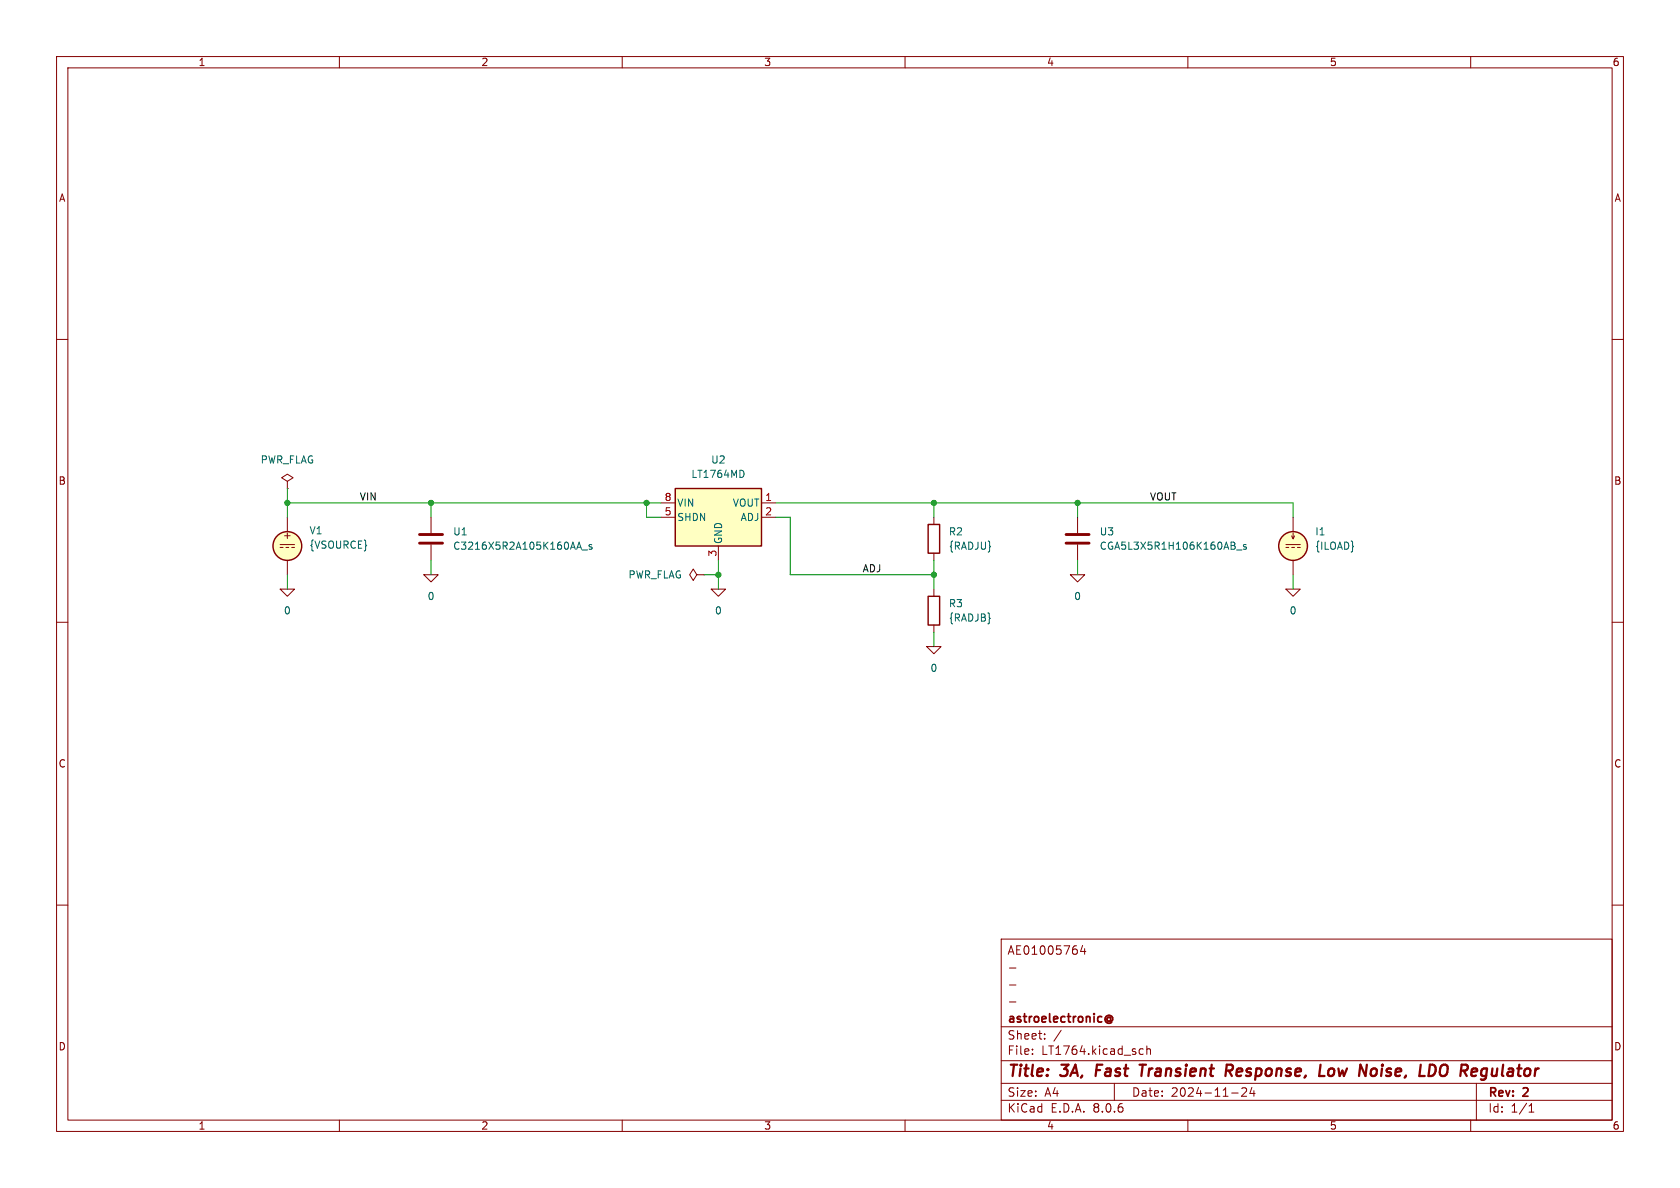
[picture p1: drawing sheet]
<svg xmlns="http://www.w3.org/2000/svg" width="297mm" height="210mm" viewBox="0 0 297 210" stroke-linecap="round" stroke-linejoin="round" font-family="sans-serif">
<g fill="none" stroke="#840000" stroke-width=".18">
<path d="M10 10h277v190h-277zM12 12h273v186h-273zM60 10v2M110 10v2M160 10v2M210 10v2M260 10v2M10 60h2M285 60h2M49.5 96.3h2.6M49.5 96.8h.5M50.5 96.8h.6"/>
<path d="M50.8 85.1l1-.6-1-.7-1 .7 1 .6v1.3M50.8 86.4h.1M50.8 91.4v2.6M50.8 99.1v2.5M51.6 96.8h.5M10 110h2M49.5 104.1h2.6l-1.3 1.3zM123.2 101.6l-.6-1-.7 1 .7 1 .6-1h1.3M124.5 101.6h.1M125.7 104.1h2.6l-1.3 1.3zM285 110h2M10 160h2"/>
<path d="M285 160h2M177 166h108v32h-108zM178.5 177.1h1.1M178.5 174.1h1.1M178.5 171.1h1.1M191.4 167.1l-.4 1.1h1M191.7 167.7v1M60 198v2M110 198v2M160 198v2M177 194.5h108M177 191.5h108"/>
<path d="M177 187.5h108M177 181.5h108M182.5 186.3v.1M182.5 185.5v.1M184.7 183.6v.1M184.7 182.8v.1M187.6 182.1l-1.3 2M197 191.5v3M201.5 186.3h.6M201.5 185.5h.6M202.7 185.5l.3-.1 .3 .1 .1 .9M202.7 184.9v1.5"/>
<path d="M210 198v2M217.7 193.2h1.2M220.3 192.4v.5l-.8 .9h.9M221.3 192.2l-.3 1.1h.9M221.7 192.8v1M260 198v2M261 191.5v6.5M270.3 196.6h.9M270.3 195.5l.4-.4v1.5"/>
</g>
<path d="M193.9 188.2l-.2 2M201.5 188.2h1.1M202 188.2l-.2 2M216.9 188.2l.9 .1a.58 .58 0 0 1-.3 1h-.7M217.2 189.3l.6 .9M233.2 190.2h1M235.7 189a.59 .59 0 0 0-.9 .3v.7a.57 .57 0 0 0 1-.2M243.3 189l.1 .3-.2 .7M253.5 188.3a1.27 1.27 0 0 1 0 1.6M255.2 188.2l-.2 .1a1.48 1.48 0 0 0-.3 1.8l.6 .1M262.7 188.9l.2 .1M262.9 188.9l-.2 1.6" fill="none" stroke="#840000" stroke-width=".4"/>
<path d="M195.6 179.7a.61 .61 0 0 1 .9-.1 .61 .61 0 0 1 0 .9l-.2-.1M196.3 180a.36 .36 0 0 0-.5-.1 .36 .36 0 0 0 0 .6 .36 .36 0 0 0 .5-.1M196.3 179.8v.6M195.6 180.7a.69 .69 0 0 0 1 0" fill="none" stroke="#840000" stroke-width=".3"/>
<circle cx="50.8" cy="96.5" r="2.54" fill="#ffffc2" stroke="#ffffc2" stroke-width=".18"/>
<circle cx="50.8" cy="96.5" r="2.54" fill="none" stroke="#840000" stroke-width=".25"/>
<path d="M119.4 86.4h15.2v10.1h-15.2z" fill="#ffffc2"/>
<g fill="none" stroke="#840000" stroke-width=".25">
<path d="M119.4 86.4h15.2v10.1h-15.2zM164.1 92.7h2v5.1h-2zM164.1 105.4h2v5.1h-2z"/>
<circle cx="228.6" cy="96.5" r="2.54"/>
</g>
<g fill="none" stroke="#840000" stroke-width=".18">
<path d="M76.2 91.4v2.8M76.2 96.3v2.8M116.8 88.9h2.6M116.8 91.4h2.6M127 96.5v2.6M134.6 88.9h2.6M134.6 91.4h2.6M165.1 91.4v1.3M165.1 97.8v1.3M190.5 91.4v2.8M190.5 96.3v2.8M227.3 96.3h2.6"/>
<path d="M227.3 96.8h.5M228.3 94.7l.3 .6 .3-.6M228.3 96.8h.6M228.6 91.4v2.6M228.6 94.2v1.1M228.6 99.1v2.5M229.4 96.8h.5M74.9 101.6h2.6l-1.3 1.3zM163.8 114.3h2.6l-1.3 1.3zM165.1 104.1v1.3M165.1 110.5v1.3M189.2 101.6h2.6l-1.3 1.3z"/>
<path d="M227.3 104.1h2.6l-1.3 1.3z"/>
</g>
<path d="M102.4 95.8l.4 1.3M102.9 97.2h1M104.6 96.3h-.3l-.2 .1 .1 .2 .4 .1v.3h-.5M131.3 83.2l.2 .5-.2 .6M218.6 97.2h1M220.3 96.3h-.3l-.2 .1 .1 .2 .4 .1v.3h-.5" fill="none" stroke="#006464" stroke-width=".18"/>
<path d="M74.2 96h4M74.2 94.5h4M188.5 96h4M188.5 94.5h4" fill="none" stroke="#840000" stroke-width=".51"/>
<circle cx="228.6" cy="96.5" r="2.54" fill="#ffffc2" stroke="#ffffc2" stroke-width=".18"/>
<g fill="none" stroke="#009600" stroke-width=".18">
<path d="M50.8 88.9h66M50.8 86.4v5M76.2 88.9v2.5M76.2 99.1v2.5M114.3 88.9v2.5h2.5M127 99.1v5M137.2 88.9h91.4v2.5M137.2 91.4h2.5v10.2h25.4M165.1 88.9v2.5M165.1 99.1v5M190.5 88.9v2.5M190.5 99.1v2.5"/>
<path d="M50.8 101.6v2.5M124.5 101.6h2.5M165.1 111.8v2.5M228.6 101.6v2.5"/>
</g>
<g fill="#009600" stroke="#009600" stroke-width=".18">
<circle cx="50.8" cy="88.9" r=".46"/>
<circle cx="114.3" cy="88.9" r=".46"/>
<circle cx="127" cy="101.6" r=".46"/>
<circle cx="76.2" cy="88.9" r=".46"/>
<circle cx="190.5" cy="88.9" r=".46"/>
<circle cx="165.1" cy="88.9" r=".46"/>
<circle cx="165.1" cy="101.6" r=".46"/>
</g>
<g font-size="2.8" fill="#840000">
<text x="178" y="190.9">Title:</text>
<text x="187.7" y="190.9">3A,</text>
<text x="194.6" y="190.9">Fast</text>
<text x="203.2" y="190.9">Transient</text>
<text x="219.1" y="190.9">Response,</text>
<text x="236.5" y="190.9">Low</text>
<text x="244.3" y="190.9">Noise,</text>
<text x="255.8" y="190.9">LDO</text>
<text x="263.8" y="190.9">Regulator</text>
</g>
<g font-size="2.1" fill="#840000">
<text x="178" y="169">AE01005764</text>
<text x="178" y="184">Sheet:</text>
<text x="178" y="181.2">astroelectronic@</text>
<text x="178" y="186.7">File:</text>
<text x="184.1" y="186.7">LT1764.kicad_sch</text>
<text x="178" y="196.9">KiCad</text>
<text x="178" y="194.1">Size:</text>
<text x="184.7" y="194.1">A4</text>
<text x="185.7" y="196.9">E.D.A.</text>
<text x="193.3" y="196.9">8.0.6</text>
<text x="200" y="194.1">Date:</text>
<text x="207" y="194.1">2024-11-24</text>
<text x="263" y="194.3">Rev:</text>
<text x="263" y="196.9">Id:</text>
<text x="267.1" y="196.9">1/1</text>
<text x="269.4" y="194.3">2</text>
</g>
<g font-size="1.8" fill="#840000">
<text x="35" y="11.9">1</text>
<text x="85" y="11.9">2</text>
<text x="135" y="11.9">3</text>
<text x="185" y="11.9">4</text>
<text x="235" y="11.9">5</text>
<text x="285" y="11.9">6</text>
<text x="10.3" y="35.9">A</text>
<text x="285.3" y="35.9">A</text>
<text x="10.3" y="85.9">B</text>
<text x="285.3" y="85.9">B</text>
<text x="49.9" y="95.5">+</text>
<text x="10.3" y="135.9">C</text>
<text x="285.3" y="135.9">C</text>
<text x="10.3" y="185.9">D</text>
<text x="285.3" y="185.9">D</text>
<text x="35" y="199.9">1</text>
<text x="85" y="199.9">2</text>
<text x="135" y="199.9">3</text>
<text x="185" y="199.9">4</text>
<text x="235" y="199.9">5</text>
<text x="285" y="199.9">6</text>
</g>
<g font-size="1.8" fill="#006464">
<text x="46" y="82.1">PWR_FLAG</text>
<text x="125.6" y="82.1">U2</text>
<text x="119.6" y="89.8">VIN</text>
<text x="122.1" y="84.7">LT1764MD</text>
<text x="129.4" y="89.8">VOUT</text>
<text x="54.6" y="94.7">V1</text>
<text x="80" y="94.8">U1</text>
<text x="119.6" y="92.3">SHDN</text>
<text x="130.8" y="92.3">ADJ</text>
<text x="167.6" y="94.8">R2</text>
<text x="194.3" y="94.8">U3</text>
<text x="232.4" y="94.8">I1</text>
<text x="54.6" y="97.2">{VSOURCE}</text>
<text x="80" y="97.4">C3216X5R2A105K160AA_s</text>
<text x="127.9" y="96.3" transform="rotate(-90 127.9 96.3)">GND</text>
<text x="167.6" y="97.4">{RADJU}</text>
<text x="194.3" y="97.4">CGA5L3X5R1H106K160AB_s</text>
<text x="232.4" y="97.4">{ILOAD}</text>
<text x="75.5" y="106.3">0</text>
<text x="111" y="102.5">PWR_FLAG</text>
<text x="167.6" y="107.5">R3</text>
<text x="189.8" y="106.3">0</text>
<text x="50.1" y="108.8">0</text>
<text x="126.3" y="108.8">0</text>
<text x="167.6" y="110.1">{RADJB}</text>
<text x="227.9" y="108.8">0</text>
<text x="164.4" y="119">0</text>
</g>
<g font-size="1.8" fill="#0f0f0f">
<text x="63.5" y="88.6">VIN</text>
<text x="203.2" y="88.6">VOUT</text>
<text x="152.4" y="101.3">ADJ</text>
</g>
<g font-size="1.8" fill="#a90000">
<text x="117.4" y="88.6">8</text>
<text x="135.2" y="88.6">1</text>
<text x="117.4" y="91.2">5</text>
<text x="135.2" y="91.2">2</text>
<text x="126.7" y="98.5" transform="rotate(-90 126.7 98.5)">3</text>
</g>
</svg>
